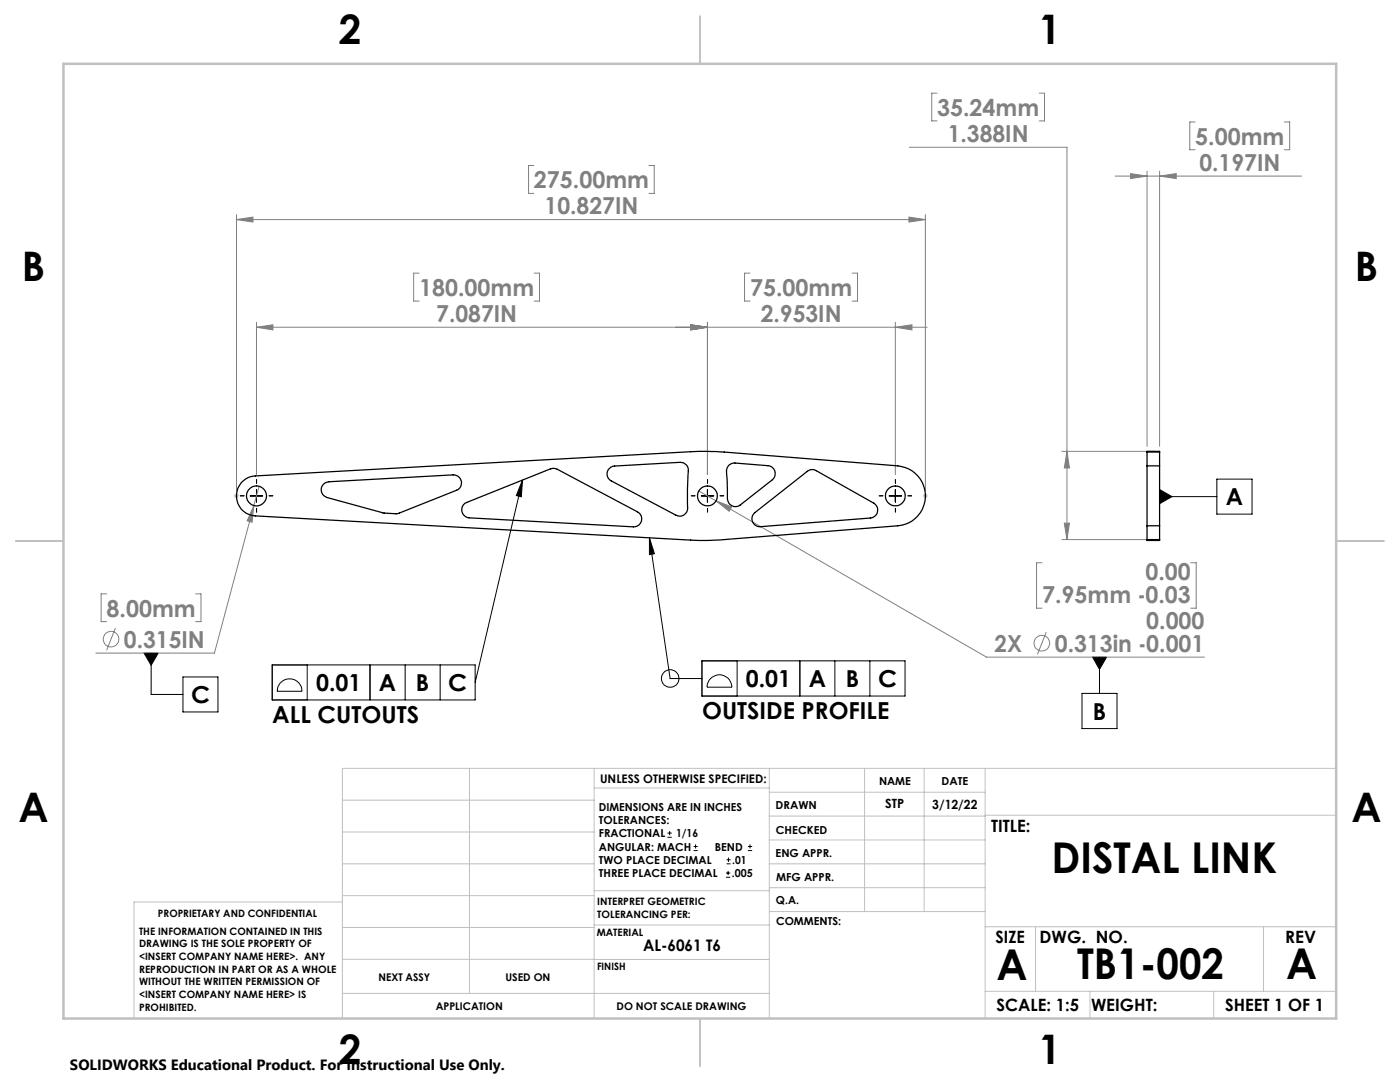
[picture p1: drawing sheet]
<svg xmlns="http://www.w3.org/2000/svg" width="279mm" height="216mm" viewBox="0 0 279 216" stroke-linecap="round" stroke-linejoin="round" font-family="sans-serif">
<g fill="none" stroke="#808080" stroke-width=".2">
<path d="M187 18.6h-1.1v5.5h1.1M207.4 18.6h1.1v5.5h-1.1M106.5 33h-1v5.6h1M129.5 33h1.1v5.6h-1.1M181.5 29.4h31.4v78.3M222.6 35.1h37.2M225.6 34.6l3.3 .5-3.3 .5zM228.9 34.1v55M231.4 34.1v55M231.4 35.1l3.3-.5v1zM238.5 24.3h-1v5.6h1M256.3 24.3h1.1v5.6h-1.1"/>
<path d="M47.2 43.8l3.3-.5v1zM47.2 42.8v55.2M47.2 43.8h137.5M83.6 54.5h-1.1v5.6h1.1M106.6 54.5h1.1v5.6h-1.1M149.7 54.5h-1.1v5.6h1.1M170.1 54.5h1v5.6h-1M181.4 43.3l3.3 .5-3.3 .5zM184.7 42.8v55.2M51.2 64.3v30.4M51.2 65.3h133.8M51.2 65.3l3.3-.5v1z"/>
<path d="M137.9 64.8l3.3 .5-3.3 .5zM141.2 64.3v30.4M178.7 64.3v30.4M178.7 65.3l3.3-.5v1zM51.7 97l-1 3.9M139.5 98l3.4 1.9M142.9 99.9l3.1 1.2-.5 .9zM142.9 99.9l54 31.2h43.5M211.9 90.1h18.5M212.9 90.1l.5 3.3h-1zM21.3 118.5h-1.1v5.5h1.1M39.1 118.5h1v5.5h-1"/>
<path d="M50.7 100.9l-7.9 29.4h-23.7M50.7 100.9l-.4 3.3-1-.3zM208 112.3h-1.1v9.1h1.1M211.9 107.7h18.5M212.4 104.4h1l-.5 3.3zM237.6 112.3h1.1v9.1h-1.1M23 125.3l-1.7 4.5M208.8 126.1l-1.8 4.5"/>
<circle cx="22.1" cy="127.5" r="1.56"/>
<circle cx="207.9" cy="128.3" r="1.55"/>
</g>
<g fill="none" stroke="#000" stroke-width=".2">
<path d="M49.9 99h2.5M51.2 97.7v2.5M104.3 95.8l-.3 3.3-1-.2zM104.3 95.8l-9.5 40.4M139.9 99h2.6M141.2 97.7v2.5M177.4 99h2.6M178.7 97.7v2.5M231.4 97.7l2.5 1.4-2.5 1.4zM231.4 99.1h11.5M242.9 95.6h7v7h-7zM129.6 107.3l1 3.2-1 .2z"/>
<path d="M129.6 107.3l4.1 28.1h6.4M28.8 130.3h2.8l-1.4 2.5zM30.2 130.3v8.3h6.3M36.5 135.1h7v7h-7zM54.3 132.7h40.5v7h-40.5zM55.8 136.4a2.48 2.48 0 0 1 2.8-.8 2.48 2.48 0 0 1 1.7 2.3h-5l.1-.7zM61.3 132.7v7M73.8 132.7v7M80.9 132.7v7M87.8 132.7v7M140.1 131.9h40.5v7h-40.5zM141.7 135.5a2.48 2.48 0 0 1 2.8-.7 2.48 2.48 0 0 1 1.5 2.3h-4.9a2.69 2.69 0 0 1 .6-1.6z"/>
<path d="M147.1 131.9v7M159.6 131.9v7M166.6 131.9v7M173.6 131.9v7M215.9 138.4h7v7h-7zM218.1 131.1h2.7l-1.4 2.5zM219.4 131.1v7.3M133.2 167.1h.9M133.2 166.2h.9M133.6 165.8v.9M138.4 169.7h.8M138.4 168.9h.8"/>
<path d="M138.8 168.5v.8M144.9 175h.8M144.9 174.2h.8M145 172.4h.8M145 171.6h.8M145.3 173.8v.8M145.4 171.1v.9M149.3 169.7h.8M149.3 168.9h.8M149.7 168.5v.8"/>
<circle cx="133.7" cy="135.4" r="1.75"/>
</g>
<g fill="none" stroke="#c0c0c0" stroke-width=".2">
<path d="M46.7 99h1M46.8 98.6l.8 .7M47.2 98.5v.9M47.6 98.6l-.8 .7M184.2 99h1M184.3 98.6l.7 .7M184.7 98.5v.9M185 98.6l-.7 .7M68.3 159.7h50.3M93.7 153.3v44.9M118.6 153.3v49.9M118.6 157.2h34.9"/>
<path d="M153.5 153.3v49.9M153.5 158.1h43.1M172.5 153.3v28.6M184.4 153.3v28.6M196.6 153.3v49.9M266.7 153.3h-198.4v49.9M68.3 178.7h50.3M68.3 172.4h50.3M68.3 166h50.3M68.3 180h-41.6v23.2M118.6 177.7h35M153.5 167.6h43.1"/>
<path d="M153.5 162.8h43.1M153.5 172.4h43.1M153.5 177.1h43.1M196.6 162.7h70.1M68.3 198.2h85.2M68.3 191.4l85.2 .1M68.3 185.1h50.3M118.6 184.6h35M153.6 181.9h43M196.6 197.8h70.1M196.6 184.9h70.1M206.7 184.9v12.9"/>
<path d="M217.5 197.8v5.4M242.2 197.8v5.4M252.2 184.9v12.9"/>
</g>
<path d="M48.7 98.9h-.7M51.2 96.4v-.7M53.7 98.9h.8M138.7 98.9h-.7M141.2 96.4v-.7M143.7 98.9h.7M176.2 98.9h-.7M178.7 96.4v-.7M181.2 98.9h.7M51.2 101.4v.8M141.2 101.4v.8M178.7 101.4v.8" fill="none" stroke="#000" stroke-width=".2" stroke-dasharray="15.2 1.3 1.3 1.3"/>
<path d="M139.7 3.2v9.5M3.1 107.9h9.6M266.7 107.9h9.5M139.7 203.2v9.6" fill="none" stroke="#c0c0c0" stroke-width=".25"/>
<path d="M12.7 12.7h254v190.5h-254z" fill="none" stroke="#c0c0c0" stroke-width=".5"/>
<path d="M104.3 95.8l-.3 3.3-1-.2zM129.6 107.3l1 3.2-1 .2zM218.1 131.1l1.3 2.5 1.4-2.5zM28.8 130.3l1.4 2.5 1.4-2.5zM231.4 97.7l2.5 1.4-2.5 1.4z" fill="#000"/>
<g fill="#808080">
<path d="M47.2 43.8l3.3-.5v1zM181.4 43.3l3.3 .5-3.3 .5z"/>
<path d="M142.9 99.9l2.6 2.1 .5-.9zM50.7 100.9l-1.4 3 1 .3zM51.2 65.3l3.3-.5v1zM137.9 64.8l3.3 .5-3.3 .5zM137.9 64.8l3.3 .5-3.3 .5zM178.7 65.3l3.3-.5v1zM212.4 104.4h1l-.5 3.3zM212.9 90.1l.5 3.3h-1zM225.6 34.6l3.3 .5-3.3 .5zM231.4 35.1l3.3-.5v1z"/>
</g>
<g fill="none" stroke="#000" stroke-width=".25">
<path d="M48.2 96.3a3.9 3.9 0 0 1 2.8-1.3l88.5-4.9 5 .1 34.7 2.8a6 6 0 0 1 5.5 5.9 6 6 0 0 1-5.5 6l-35.5 2.8-4.2 .1-88.5-4.9a4 4 0 0 1-3.5-2.4 4 4 0 0 1 .7-4.2zM64.5 96.7l.3-.3 .8-.3 24.8-1.3a1.6 1.6 0 0 1 1.7 1.2 1.6 1.6 0 0 1-1 1.8l-11.9 4.7-2.8-.2-11.1-3a1.6 1.6 0 0 1-.8-2.6zM121.6 93.5l.6-.4 .5-.1 13-.7a1.58 1.58 0 0 1 1.7 1.7l-.2 5.5a5.7 5.7 0 0 1-.1 2.7 1.56 1.56 0 0 1-2.2 .6l-12.9-6.8a1.54 1.54 0 0 1-.4-2.5zM145.5 92.9l.5-.4 .7-.1 6.5 .5a1.58 1.58 0 0 1 1.5 1.1 1.58 1.58 0 0 1-.6 1.7l-6.4 5.1a1.7 1.7 0 0 1-1.9-.1 1.7 1.7 0 0 1-.6-1.9l-.2-4a2.08 2.08 0 0 1 .5-1.9zM228.9 93v11.9M228.9 90.2v-.1h2.5v.1M228.9 93h2.5M228.9 90.2v2.8M228.9 90.2h2.5M231.4 93v11.9M231.4 90.2v2.8M92.5 100.7l.6-.4 16.8-6.7 .6-.1 .7 .1 16 8.5a1.59 1.59 0 0 1 .8 1.9 1.59 1.59 0 0 1-1.6 1.1l-32.8-1.8a1.61 1.61 0 0 1-1.1-2.6z"/>
<path d="M150.4 102.6l10.7-8.5a1.52 1.52 0 0 1 1.8-.2l11.5 6.5a1.6 1.6 0 0 1 .7 1.7 1.6 1.6 0 0 1-1.4 1.3l-21.9 1.7a1.59 1.59 0 0 1-1.5-.8 1.59 1.59 0 0 1 .1-1.7zM228.9 107.7v.1h2.5v-.1M228.9 104.9h2.5M228.9 107.7h2.5M228.9 104.9v2.8M231.4 104.9v2.8"/>
<circle cx="51.2" cy="98.9" r="2"/>
<circle cx="141.2" cy="99" r="1.98"/>
<circle cx="178.7" cy="99" r="1.98"/>
</g>
<g font-size="8.5">
<text x="209.9" y="174.2">DISTAL LINK</text>
<text x="198.9" y="195.5">A</text>
<text x="215" y="195.4">TB1-002</text>
<text x="256.7" y="195.4">A</text>
</g>
<g font-size="8.1">
<text x="67.6" y="8.9">2</text>
<text x="207.3" y="8.9">1</text>
<text x="4.4" y="56.2">B</text>
<text x="270.4" y="56.2">B</text>
<text x="3.7" y="164.1">A</text>
<text x="269.7" y="164.1">A</text>
<text x="67.6" y="212.4">2</text>
<text x="207.3" y="212.4">1</text>
</g>
<g font-size="4.7" fill="#808080">
<text x="187" y="23.1">35.24mm</text>
<text x="189.1" y="28.4">1.388IN</text>
<text x="238.5" y="28.9">5.00mm</text>
<text x="239.4" y="34.1">0.197IN</text>
<text x="106.6" y="37.5">275.00mm</text>
<text x="108.7" y="42.8">10.827IN</text>
<text x="83.6" y="59">180.00mm</text>
<text x="149.7" y="59">75.00mm</text>
<text x="87.1" y="64.3">7.087IN</text>
<text x="151.8" y="64.3">2.953IN</text>
<text x="228.6" y="115.8">0.00</text>
<text x="21.3" y="123">8.00mm</text>
<text x="208" y="120.3">7.95mm -0.03</text>
<text x="228.8" y="125.6">0.000</text>
<text x="24.7" y="129.3">0.315IN</text>
<text x="198.5" y="130">2X</text>
<text x="210.5" y="130.1">0.313in -0.001</text>
</g>
<g font-size="4.7">
<text x="244.6" y="100.9">A</text>
<text x="63.1" y="137.9">0.01</text>
<text x="75.6" y="137.9">A</text>
<text x="83" y="137.9">B</text>
<text x="89.5" y="137.9">C</text>
<text x="148.9" y="137.1">0.01</text>
<text x="161.4" y="137.1">A</text>
<text x="168.8" y="137.1">B</text>
<text x="175.2" y="137.1">C</text>
<text x="38.1" y="140.3">C</text>
<text x="140.1" y="143.4">OUTSIDE PROFILE</text>
<text x="218.1" y="143.6">B</text>
<text x="54.3" y="144.2">ALL CUTOUTS</text>
</g>
<g font-size="3.4">
<text x="197.8" y="166">TITLE:</text>
<text x="198.7" y="188.1">SIZE</text>
<text x="207.5" y="188.1">DWG. NO.</text>
<text x="256.5" y="188.2">REV</text>
<text x="198.8" y="201.7">SCALE: 1:5</text>
<text x="217.7" y="201.8">WEIGHT:</text>
<text x="244.5" y="201.7">SHEET 1 OF 1</text>
</g>
<text font-size="3.2" x="128.3" y="189.8">AL-6061 T6</text>
<text font-size="3" x="14" y="213.5">SOLIDWORKS Educational Product. For Instructional Use Only.</text>
<g font-size="2.5">
<text x="176.7" y="161.3">STP</text>
<text x="186.1" y="161.4">3/12/22</text>
</g>
<text font-size="2.4" x="119.8" y="156.2">UNLESS OTHERWISE SPECIFIED:</text>
<g font-size="2.2">
<text x="119.5" y="161.8">DIMENSIONS ARE IN INCHES</text>
<text x="154.8" y="161.4">DRAWN</text>
<text x="175.4" y="156.6">NAME</text>
<text x="187.9" y="156.7">DATE</text>
<text x="119.5" y="164.4">TOLERANCES:</text>
<text x="119.5" y="167.1">FRACTIONAL</text>
<text x="134.9" y="167.1">1/16</text>
<text x="154.9" y="166.3">CHECKED</text>
<text x="119.5" y="169.7">ANGULAR: MACH</text>
<text x="119.5" y="172.4">TWO PLACE DECIMAL</text>
<text x="142.6" y="169.7">BEND</text>
<text x="146.1" y="172.4">.01</text>
<text x="154.8" y="171">ENG APPR.</text>
<text x="119.5" y="175">THREE PLACE DECIMAL</text>
<text x="146" y="175">.005</text>
<text x="154.9" y="175.7">MFG APPR.</text>
<text x="154.9" y="180.4">Q.A.</text>
<text x="154.9" y="184.6">COMMENTS:</text>
</g>
<g font-size="2.1">
<text x="75.5" y="195.7">NEXT ASSY</text>
<text x="100.9" y="195.7">USED ON</text>
<text x="86.9" y="201.5">APPLICATION</text>
<text x="123" y="201.6">DO NOT SCALE DRAWING</text>
</g>
<g font-size="2">
<text x="31.5" y="182.9">PROPRIETARY AND CONFIDENTIAL</text>
<text x="119.2" y="180.6">INTERPRET GEOMETRIC</text>
<text x="119.2" y="183.1">TOLERANCING PER:</text>
<text x="27.8" y="186.5">THE INFORMATION CONTAINED IN THIS</text>
<text x="27.8" y="189">DRAWING IS THE SOLE PROPERTY OF</text>
<text x="27.8" y="191.6">&lt;INSERT COMPANY NAME HERE&gt;. ANY</text>
<text x="119.1" y="186.7">MATERIAL</text>
<text x="27.8" y="194.1">REPRODUCTION IN PART OR AS A WHOLE</text>
<text x="27.8" y="196.6">WITHOUT THE WRITTEN PERMISSION OF</text>
<text x="119.1" y="193.5">FINISH</text>
<text x="27.8" y="199.1">&lt;INSERT COMPANY NAME HERE&gt; IS</text>
<text x="27.8" y="201.7">PROHIBITED.</text>
</g>
</svg>
